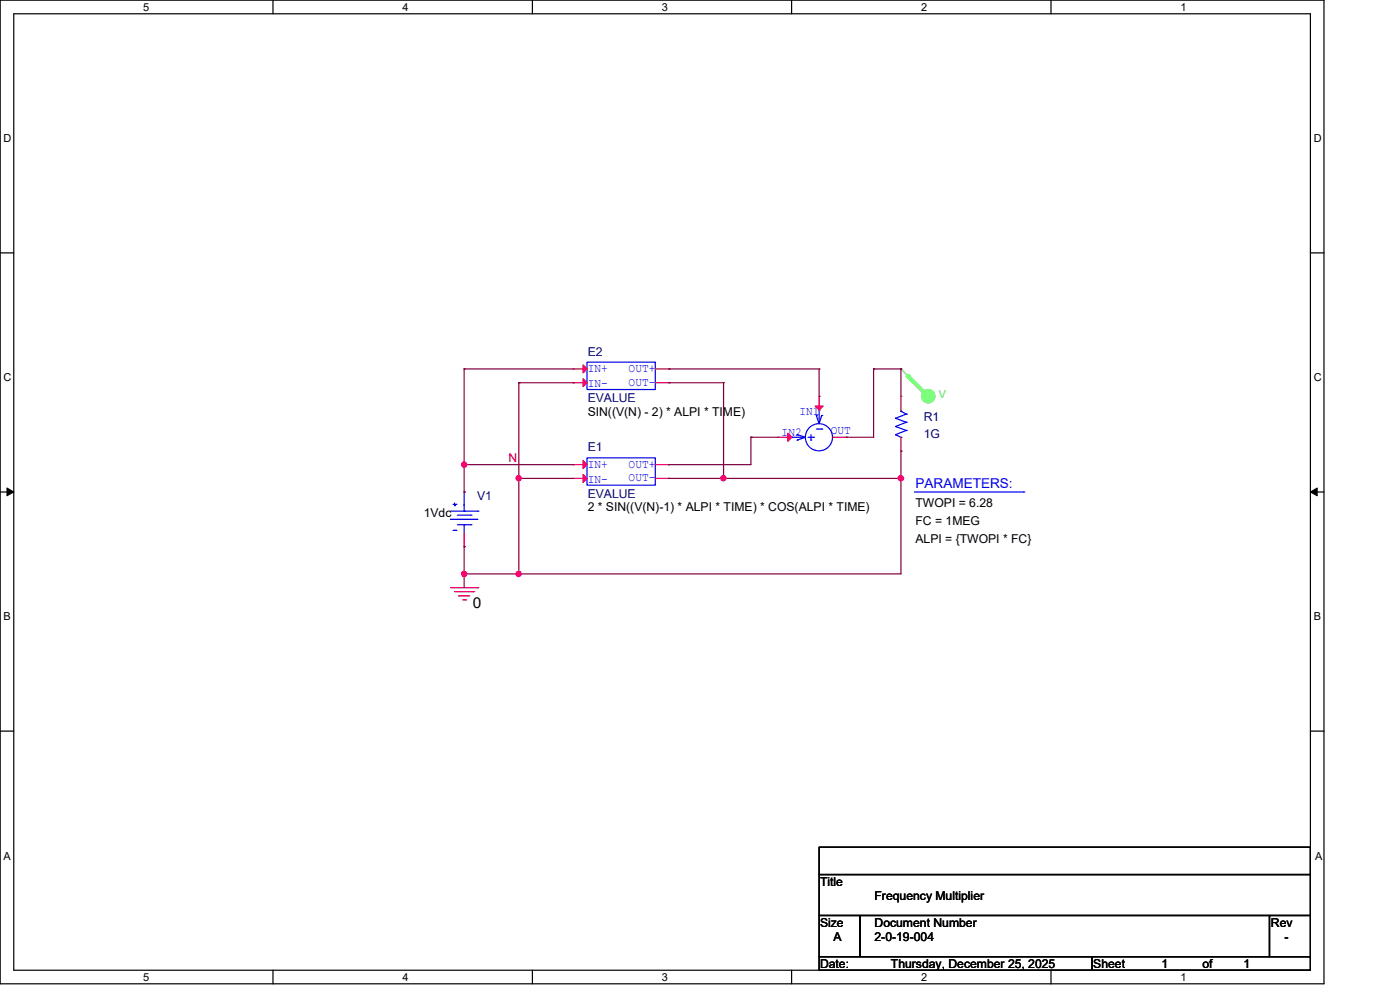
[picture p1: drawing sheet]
<svg xmlns="http://www.w3.org/2000/svg" width="297mm" height="210mm" viewBox="0 0 297 210" stroke-linecap="round" stroke-linejoin="round" font-family="sans-serif">
<g fill="none" stroke="#000" stroke-width=".25">
<path d="M0 0h280.6v208.4h-280.6zM2.9 2.9h274.8v202.6h-274.8zM57.8 0v2.9M112.8 0v2.9M167.8 0v2.9M222.7 0v2.9M0 53.6h2.9M277.7 53.6h2.9M0 104.2h2.9M277.7 104.2h2.9M0 154.9h2.9M277.7 154.9h2.9"/>
<path d="M173.6 179.4h104.1v5.8h-104.1zM173.6 185.2h104.1v8.7h-104.1zM173.6 193.9h8.7v8.7h-8.7zM182.3 193.9h86.7v8.7h-86.7zM269 193.9h8.7v8.7h-8.7zM57.8 205.5v2.9M112.8 205.5v2.9M167.8 205.5v2.9M173.6 202.6h57.8v2.9h-57.8zM222.7 205.5v2.9M231.4 202.6h46.3v2.9h-46.3z"/>
</g>
<path d="M1.5 103.4l1.4 .8-1.4 .8zM277.7 104.2l1.4-.8v1.6z" fill="#000" stroke="#000" stroke-width=".21"/>
<path d="M95.5 124.5h5.8M96.3 125.3h4.1M97.2 126.2h.1M97.2 126.2h2.3M98.1 127.1h.6M98.7 127.1h.1M100.4 125.3h.1M101.3 124.5h.1" fill="none" stroke="#f00" stroke-width=".25"/>
<circle cx="196.7" cy="83.9" r="1.42" fill="#5f5" stroke="#5f5" stroke-width=".25"/>
<path d="M190.9 78.1h.1M190.9 78.1l5.8 5.8" fill="none" stroke="#5f5" stroke-width=".25"/>
<path d="M192.4 79.6l4.3 4.3" fill="none" stroke="#5f5" stroke-width=".85"/>
<circle cx="192.4" cy="79.6" r=".42" fill="#5f5"/>
<g fill="none" stroke="#00f" stroke-width=".25">
<path d="M124.4 76.7h14.5v5.8h-14.5zM124.4 97h14.5v5.8h-14.5zM167.8 92.6h.1M167.8 92.6h2.9M168.9 92.1h.1M168.9 93.2h.1M168.9 92.1l1.8 .5M170.7 92.6l-1.8 .6M171.3 92.6h1.1M171.9 93.2h.1M171.9 92.1v1.1M172.4 92.6h.1"/>
<path d="M173 88h.1M173 88l.6 1.7M173 90.9h1.1M173.6 86.9h.1M173.6 86.9v2.8M174.1 88h.1M174.1 90.9h.1M174.1 88l-.5 1.7M189.8 88.6h.1M189.8 90.3h.1M189.8 92.1h.1M189.8 88.6l2.3 .8"/>
<path d="M189.8 90.3l2.3 .9M189.8 92.1l1.1 .5M190.9 92.6h.1M190.9 87.1h.1M190.9 87.1l1.2 .6M190.9 86.9v.2M192.1 87.7h.1M192.1 89.4h.1M192.1 91.2h.1M192.1 87.7l-2.3 .9M192.1 89.4l-2.3 .9M192.1 91.2l-2.3 .9"/>
<path d="M95.5 110h.1M95.5 110h5.8M95.5 108.3h5.8M96 106.8h.6M96 112.3h.6M96.3 107.1h.1M96.3 106.5v.6M96.6 106.8h.1M96.6 112.3h.1M96.9 109.1h2.9M96.9 111.2h2.9M98.4 108.3h.1"/>
<path d="M98.4 111.2h.1M98.4 104.2h.1M98.4 104.2v4.1M98.4 111.2v1.7M99.8 109.1h.1M99.8 111.2h.1M101.3 108.3h.1M193.8 104.2h23.2M217 104.2h.1"/>
<circle cx="173.5" cy="92.6" r="2.88"/>
</g>
<g fill="none" stroke="#f00" stroke-width=".25">
<path d="M121.5 78.1h.1M121.5 78.1h2.9M138.9 78.1h2.8M141.7 78.1h.1M121.5 81.1h.1M121.5 98.4h.1M121.5 81.1h2.9M121.5 98.4h2.9M138.9 81.1h2.8M138.9 98.4h2.8M141.7 81.1h.1M141.7 98.4h.1"/>
<path d="M164.9 92.6h.1M164.9 92.6h2.9M173.6 83.9h.1M173.6 83.9v3M176.5 92.6h2.8M179.3 92.6h.1M190.9 95.5h.1M190.9 83.9h.1M190.9 83.9v3M190.9 92.6v2.9M98.4 104.2h.1M98.4 115.8h.1"/>
<path d="M98.4 112.9v2.9M121.5 101.3h.1M121.5 101.3h2.9M138.9 101.3h2.8M141.7 101.3h.1"/>
</g>
<g fill="#f00" stroke="#f00" stroke-width=".25">
<path d="M123.6 77.3l.8 .8-.8 .9z"/>
<path d="M123.6 80.2l.8 .9-.8 .8z"/>
<path d="M172.7 86h1.7l-.8 .9z"/>
<path d="M166.9 91.8l.9 .8-.9 .9z"/>
<path d="M123.6 97.6l.8 .8-.8 .9z"/>
<path d="M123.6 100.5l.8 .8-.8 .9z"/>
</g>
<g fill="none" stroke="#800040" stroke-width=".25">
<path d="M98.4 78.1h.1M98.4 78.1v26.1M98.4 78.1h23.1M141.7 78.1h.1M141.7 78.1h31.9M173.6 78.1h.1M173.6 78.1v5.8M185.1 78.1h.1M185.1 78.1h5.8M185.1 78.1v14.5h-5.8M190.9 78.1h.1M190.9 78.1v5.8"/>
<path d="M98.4 98.4h.1M98.4 98.4h23.1M109.9 81.1h.1M109.9 81.1v40.5M109.9 81.1h11.6M141.7 81.1h.1M141.7 98.4h.1M141.7 81.1h11.6M153.3 81.1h.1M153.3 81.1v20.2M159.1 92.6h.1M159.1 92.6v5.8h-17.4"/>
<path d="M159.1 92.6h5.8M179.3 92.6h.1M190.9 95.5h.1M190.9 95.5v26.1h-92.5M98.4 115.8h.1M98.4 115.8v8.7M109.9 101.3h.1M109.9 101.3h11.6M141.7 101.3h.1M141.7 101.3h49.2M153.3 101.3h.1M190.9 101.3h.1"/>
<path d="M98.4 121.6h.1M109.9 121.6h.1"/>
</g>
<g fill="#f0f" stroke="#f0f" stroke-width=".25">
<circle cx="98.4" cy="98.4" r=".55"/>
<circle cx="98.4" cy="121.6" r=".55"/>
<circle cx="109.9" cy="121.6" r=".55"/>
<circle cx="109.9" cy="101.3" r=".55"/>
<circle cx="153.3" cy="101.3" r=".55"/>
<circle cx="190.9" cy="101.3" r=".56"/>
</g>
<text font-size="3.2" x="100.2" y="128.8">0</text>
<text font-size="2.9" fill="#00f" x="194" y="103.4">PARAMETERS:</text>
<g font-size="2.6" fill="#000080">
<text x="124.5" y="75.3">E2</text>
<text x="124.5" y="85.2">EVALUE</text>
<text x="195.7" y="89.2">R1</text>
<text x="124.5" y="95.6">E1</text>
<text x="195.7" y="92.7">1G</text>
<text x="101.1" y="106">V1</text>
<text x="124.5" y="105.5">EVALUE</text>
</g>
<g font-size="2.6" fill="#00f">
<text x="124.5" y="78.8">IN+</text>
<text x="124.5" y="82">IN-</text>
<text x="133.2" y="78.8">OUT+</text>
<text x="133.2" y="81.7">OUT-</text>
<text x="169.4" y="87.8">IN1</text>
<text x="165.6" y="92.5">IN2</text>
<text x="176.1" y="91.9">OUT</text>
<text x="124.5" y="99.1">IN+</text>
<text x="133.2" y="99.1">OUT+</text>
<text x="133.2" y="102">OUT-</text>
<text x="124.5" y="102.3">IN-</text>
</g>
<g font-size="2.6">
<text x="124.5" y="88.1">SIN((V(N) - 2) * ALPI * TIME)</text>
<text x="194" y="107.5">TWOPI = 6.28</text>
<text x="89.8" y="109.5">1Vdc</text>
<text x="124.5" y="108.3">2 * SIN((V(N)-1) * ALPI * TIME) * COS(ALPI * TIME)</text>
<text x="194" y="111.2">FC = 1MEG</text>
<text x="194" y="115">ALPI = {TWOPI * FC}</text>
<text x="173.8" y="187.7">Title</text>
<text x="185.3" y="190.6">Frequency Multiplier</text>
<text x="173.8" y="196.3">Size</text>
<text x="185.3" y="196.3">Document Number</text>
<text x="269.3" y="196.3">Rev</text>
<text x="176.7" y="199.3">A</text>
<text x="185.3" y="199.3">2-0-19-004</text>
<text x="272.2" y="199.3">-</text>
<text x="173.8" y="205.1">Date:</text>
<text x="188.8" y="205.1">Thursday, December 25, 2025</text>
<text x="231.7" y="205.1">Sheet</text>
<text x="246.2" y="205.1">1</text>
<text x="254.8" y="205.1">of</text>
<text x="263.5" y="205.1">1</text>
</g>
<text font-size="2.6" fill="#f00" x="107.7" y="97.9">N</text>
<g font-size="2.3">
<text x="30.4" y="2.2">5</text>
<text x="85.3" y="2.2">4</text>
<text x="140.3" y="2.2">3</text>
<text x="195.2" y="2.2">2</text>
<text x="250.2" y="2.2">1</text>
<text x=".8" y="30.1">D</text>
<text x="278.4" y="30.1">D</text>
<text x=".8" y="80.8">C</text>
<text x="278.4" y="80.8">C</text>
<text x=".8" y="131.4">B</text>
<text x="278.4" y="131.4">B</text>
<text x=".8" y="182.2">A</text>
<text x="278.7" y="182.2">A</text>
<text x="30.4" y="207.7">5</text>
<text x="85.3" y="207.7">4</text>
<text x="140.3" y="207.7">3</text>
<text x="195.2" y="207.7">2</text>
<text x="250.2" y="207.7">1</text>
</g>
<text font-size="2.3" fill="#5f5" x="199" y="84.4">V</text>
</svg>
